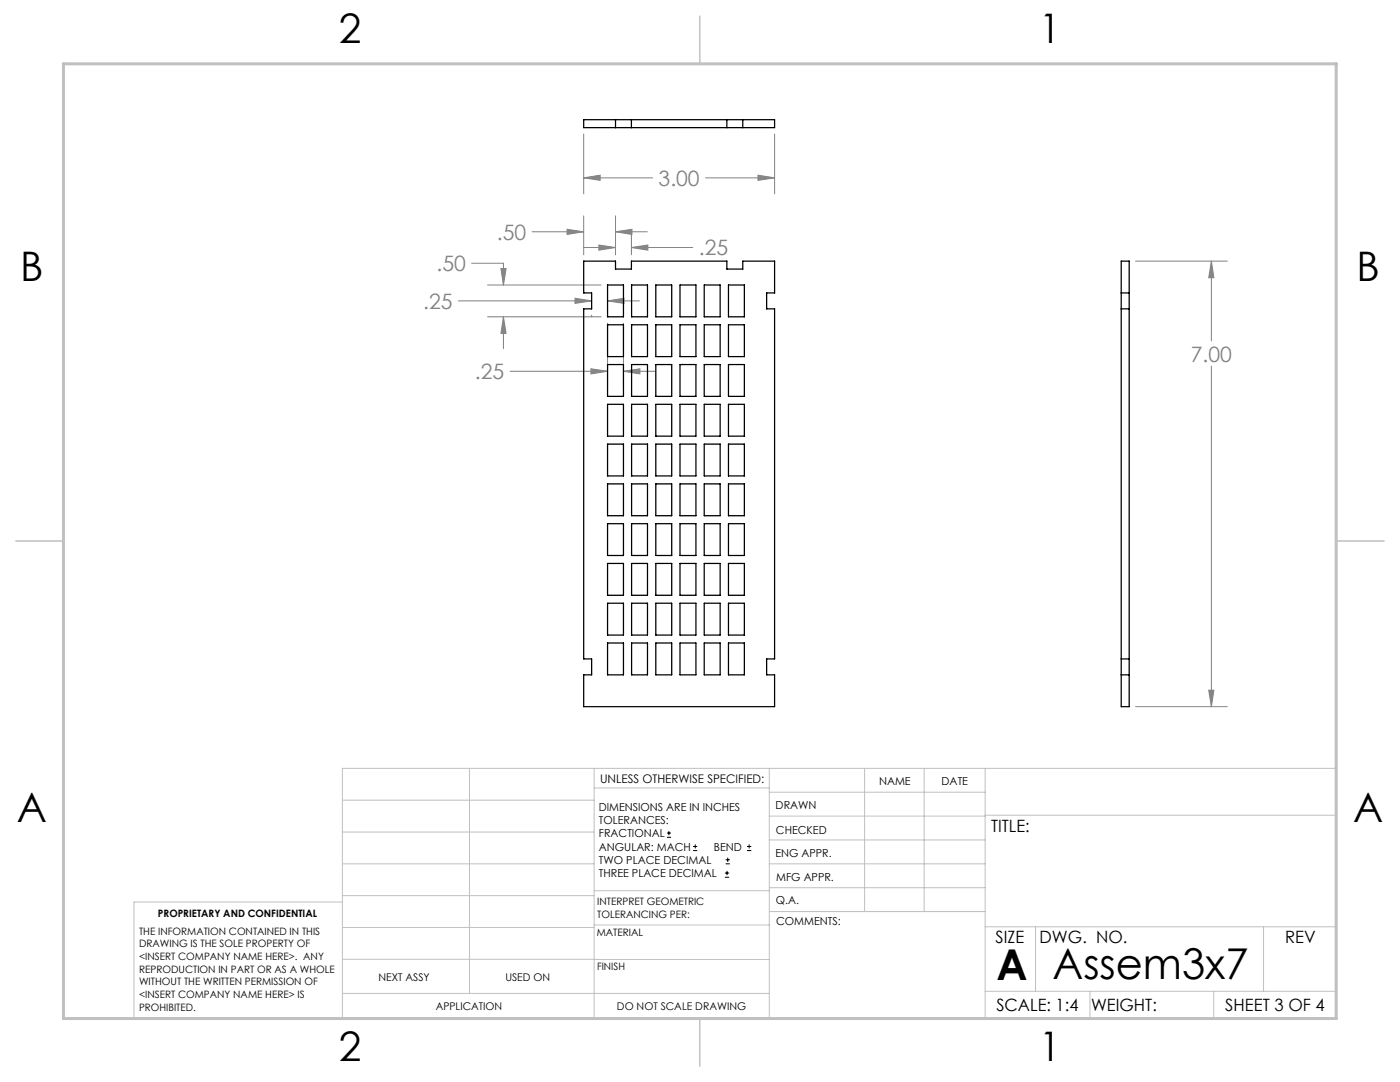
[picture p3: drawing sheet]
<svg xmlns="http://www.w3.org/2000/svg" width="279mm" height="216mm" viewBox="0 0 279 216" stroke-linecap="round" stroke-linejoin="round" font-family="sans-serif">
<g fill="none" stroke="#000" stroke-width=".2">
<path d="M133.1 167.1h.8M133.1 166.2h.8M133.5 165.8v.9M138.3 169.7h.8M138.3 168.9h.8M138.7 168.5v.8M144.7 175h.8M144.7 174.2h.8M144.8 172.4h.9M144.8 171.6h.9M145.1 173.8v.8M145.2 171.1v.9"/>
<path d="M149.1 169.7h.8M149.1 168.9h.8M149.5 168.5v.8"/>
</g>
<g fill="none" stroke="#808080" stroke-width=".2">
<path d="M116.5 35.5l3.3-.5v1zM116.5 26.7v12M116.5 35.5h13.7M140.8 35.5h13.8M151.3 35l3.3 .5-3.3 .5zM154.6 26.7v12M94.1 52.5h6.4v4.4M97.3 56.9h22.7M100 53.6h1l-.5 3.3zM106.2 46.2h10.3M113.2 45.8l3.3 .4-3.3 .6zM114.8 59.5l3.3 .5-3.3 .5z"/>
<path d="M116.5 43.1v7.7M116.5 49.4h6.3M119.5 48.9l3.3 .5-3.3 .5zM122.8 46.2l3.3-.4v1zM122.8 43.1v7.7M122.8 46.2h6.4M126 49.4l3.3-.5v1zM126 46.2v4.6M126 49.4h12.3M226.6 52.1h18.3M241.8 52.1l.5 3.3h-1.1zM241.8 52.1v15.9"/>
<path d="M91.5 60h26.6M97.3 63.2h22.7M100.5 63.2l.5 3.3h-1zM100.5 63.2v6.4M101.8 74.1h19.4M117.9 73.6l3.3 .5-3.3 .5zM118.1 62.9v.3M121.2 60l3.3-.5v1zM121.2 64.5v12.8M121.2 60h6.4M124.4 74.1l3.3-.5v1zM124.4 64.5v12.8"/>
<path d="M124.4 74.1h6.4M241.8 73.1v67.9M241.2 137.7h1.1l-.5 3.3zM226.6 141h18.3"/>
</g>
<g fill="none" stroke="#c0c0c0" stroke-width=".2">
<path d="M68.3 159.7h50.3M93.7 153.3v44.9M118.6 153.3v49.9M118.6 157.2h34.9M153.5 153.3v49.9M153.5 158.1h43.1M172.5 153.3v28.6M184.4 153.3v28.6M196.6 153.3v49.9M68.3 180h-41.6v23.2h240v-49.9h-198.4v49.9M68.3 178.7h50.3M68.3 172.4h50.3"/>
<path d="M68.3 166h50.3M118.6 177.7h35M153.5 167.6h43.1M153.5 162.8h43.1M153.5 172.4h43.1M153.5 177.1h43.1M196.6 162.7h70.1M68.3 198.2h85.2M68.3 191.4l85.2 .1M68.3 185.1h50.3M118.6 184.6h35M153.6 181.9h43"/>
<path d="M196.6 197.8h70.1M196.6 184.9h70.1M206.7 184.9v12.9M217.5 197.8v5.4M242.2 197.8v5.4M252.2 184.9v12.9"/>
</g>
<path d="M139.7 3.2v9.5M3.1 107.9h9.6M266.7 107.9h9.5M139.7 203.2v9.6" fill="none" stroke="#c0c0c0" stroke-width=".3"/>
<path d="M12.7 12.7h254v190.5h-254z" fill="none" stroke="#c0c0c0" stroke-width=".6"/>
<path d="M100 53.6h1l-.5 3.3zM100.5 63.2l.5 3.3h-1zM117.9 73.6l3.3 .5-3.3 .5zM124.4 74.1l3.3-.5v1zM114.8 59.5l3.3 .5-3.3 .5zM121.2 60l3.3-.5v1zM113.2 45.8l3.3 .4-3.3 .6zM122.8 46.2l3.3-.4v1zM119.5 48.9l3.3 .5-3.3 .5zM126 49.4l3.3-.5v1zM116.5 35.5l3.3-.5v1zM151.3 35l3.3 .5-3.3 .5zM241.8 52.1l.5 3.3h-1.1zM241.2 137.7h1.1l-.5 3.3z" fill="#808080"/>
<g fill="none" stroke="#000" stroke-width=".25">
<path d="M116.5 23.9h38.1v1.6h-38.1zM122.8 23.9v1.6M126 23.9v1.6M145.1 23.9v1.6M148.2 23.9v1.6M116.5 52.1h6.3v1.6h3.2v-1.6h19.1v1.6h3.1v-1.6h6.4v6.4h-1.6v3.1h1.6v69.9h-1.6v3.2h1.6v6.3h-38.1v-6.3h1.6v-3.2h-1.6v-69.9h1.6v-3.1h-1.6zM121.2 56.9h3.2v6.3h-3.2zM126 56.9h3.2v6.3h-3.2zM130.9 56.9h3.2v6.3h-3.2zM135.7 56.9h3.2v6.3h-3.2zM140.5 56.9h3.2v6.3h-3.2zM145.4 56.9h3.2v6.3h-3.2z"/>
<path d="M223.8 58.5h1.6M223.8 52.1h1.6v88.9h-1.6zM121.2 64.8h3.2v6.4h-3.2zM121.2 72.7h3.2v6.4h-3.2zM126 64.8h3.2v6.4h-3.2zM126 72.7h3.2v6.4h-3.2zM130.9 64.8h3.2v6.4h-3.2zM130.9 72.7h3.2v6.4h-3.2zM135.7 64.8h3.2v6.4h-3.2zM135.7 72.7h3.2v6.4h-3.2zM140.5 64.8h3.2v6.4h-3.2zM140.5 72.7h3.2v6.4h-3.2z"/>
<path d="M145.4 64.8h3.2v6.4h-3.2zM145.4 72.7h3.2v6.4h-3.2zM223.8 61.6h1.6M121.2 80.7h3.2v6.3h-3.2zM121.2 88.6h3.2v6.4h-3.2zM121.2 96.6h3.2v6.3h-3.2zM126 80.7h3.2v6.3h-3.2zM126 88.6h3.2v6.4h-3.2zM126 96.6h3.2v6.3h-3.2zM130.9 80.7h3.2v6.3h-3.2zM130.9 88.6h3.2v6.4h-3.2zM130.9 96.6h3.2v6.3h-3.2z"/>
<path d="M135.7 80.7h3.2v6.3h-3.2zM135.7 88.6h3.2v6.4h-3.2zM135.7 96.6h3.2v6.3h-3.2zM140.5 80.7h3.2v6.3h-3.2zM140.5 88.6h3.2v6.4h-3.2zM140.5 96.6h3.2v6.3h-3.2zM145.4 80.7h3.2v6.3h-3.2zM145.4 88.6h3.2v6.4h-3.2zM145.4 96.6h3.2v6.3h-3.2zM121.2 104.5h3.2v6.3h-3.2zM121.2 112.4h3.2v6.4h-3.2zM126 104.5h3.2v6.3h-3.2z"/>
<path d="M126 112.4h3.2v6.4h-3.2zM130.9 104.5h3.2v6.3h-3.2zM130.9 112.4h3.2v6.4h-3.2zM135.7 104.5h3.2v6.3h-3.2zM135.7 112.4h3.2v6.4h-3.2zM140.5 104.5h3.2v6.3h-3.2zM140.5 112.4h3.2v6.4h-3.2zM145.4 104.5h3.2v6.3h-3.2zM145.4 112.4h3.2v6.4h-3.2zM121.2 128.3h3.2v6.4h-3.2zM121.2 120.4h3.2v6.3h-3.2zM126 128.3h3.2v6.4h-3.2z"/>
<path d="M126 120.4h3.2v6.3h-3.2zM130.9 128.3h3.2v6.4h-3.2zM130.9 120.4h3.2v6.3h-3.2zM135.7 128.3h3.2v6.4h-3.2zM135.7 120.4h3.2v6.3h-3.2zM140.5 128.3h3.2v6.4h-3.2zM140.5 120.4h3.2v6.3h-3.2zM145.4 128.3h3.2v6.4h-3.2zM145.4 120.4h3.2v6.3h-3.2zM223.8 134.7h1.6M223.8 131.5h1.6"/>
</g>
<g font-size="8.5">
<text x="198.9" y="195.5">A</text>
<text x="210.1" y="195.4">Assem3x7</text>
</g>
<g font-size="8.1">
<text x="67.6" y="8.5">2</text>
<text x="207.3" y="8.5">1</text>
<text x="4" y="56.2">B</text>
<text x="270.7" y="56.2">B</text>
<text x="3.3" y="164.1">A</text>
<text x="270" y="164.1">A</text>
<text x="67.6" y="211.7">2</text>
<text x="207.3" y="211.7">1</text>
</g>
<g font-size="4.2" fill="#808080">
<text x="131.4" y="37.1">3.00</text>
<text x="99.2" y="47.8">.50</text>
<text x="139.5" y="51">.25</text>
<text x="87.1" y="54.1">.50</text>
<text x="84.5" y="61.6">.25</text>
<text x="94.8" y="75.7">.25</text>
<text x="237.7" y="72.1">7.00</text>
</g>
<g font-size="3.4">
<text x="197.8" y="166">TITLE:</text>
<text x="198.7" y="188.1">SIZE</text>
<text x="207.5" y="188.1">DWG. NO.</text>
<text x="256.5" y="188.2">REV</text>
<text x="198.8" y="201.7">SCALE: 1:4</text>
<text x="217.7" y="201.8">WEIGHT:</text>
<text x="244.5" y="201.7">SHEET 3 OF 4</text>
</g>
<text font-size="2.4" x="119.8" y="156.2">UNLESS OTHERWISE SPECIFIED:</text>
<g font-size="2.2">
<text x="119.5" y="161.8">DIMENSIONS ARE IN INCHES</text>
<text x="154.8" y="161.4">DRAWN</text>
<text x="175.4" y="156.6">NAME</text>
<text x="187.9" y="156.7">DATE</text>
<text x="119.5" y="164.4">TOLERANCES:</text>
<text x="119.5" y="167.1">FRACTIONAL</text>
<text x="154.9" y="166.3">CHECKED</text>
<text x="119.5" y="169.7">ANGULAR: MACH</text>
<text x="119.5" y="172.4">TWO PLACE DECIMAL</text>
<text x="142.5" y="169.7">BEND</text>
<text x="154.8" y="171">ENG APPR.</text>
<text x="119.5" y="175">THREE PLACE DECIMAL</text>
<text x="154.9" y="175.7">MFG APPR.</text>
<text x="154.9" y="180.4">Q.A.</text>
<text x="154.9" y="184.6">COMMENTS:</text>
</g>
<g font-size="2.1">
<text x="75.5" y="195.7">NEXT ASSY</text>
<text x="100.9" y="195.7">USED ON</text>
<text x="86.9" y="201.5">APPLICATION</text>
<text x="123.1" y="201.6">DO NOT SCALE DRAWING</text>
</g>
<g font-size="2">
<text x="31.5" y="182.9">PROPRIETARY AND CONFIDENTIAL</text>
<text x="119.2" y="180.6">INTERPRET GEOMETRIC</text>
<text x="119.2" y="183.1">TOLERANCING PER:</text>
<text x="27.8" y="186.5">THE INFORMATION CONTAINED IN THIS</text>
<text x="27.8" y="189">DRAWING IS THE SOLE PROPERTY OF</text>
<text x="27.8" y="191.6">&lt;INSERT COMPANY NAME HERE&gt;. ANY</text>
<text x="119.1" y="186.7">MATERIAL</text>
<text x="27.8" y="194.1">REPRODUCTION IN PART OR AS A WHOLE</text>
<text x="27.8" y="196.6">WITHOUT THE WRITTEN PERMISSION OF</text>
<text x="119.1" y="193.5">FINISH</text>
<text x="27.8" y="199.1">&lt;INSERT COMPANY NAME HERE&gt; IS</text>
<text x="27.8" y="201.7">PROHIBITED.</text>
</g>
</svg>
